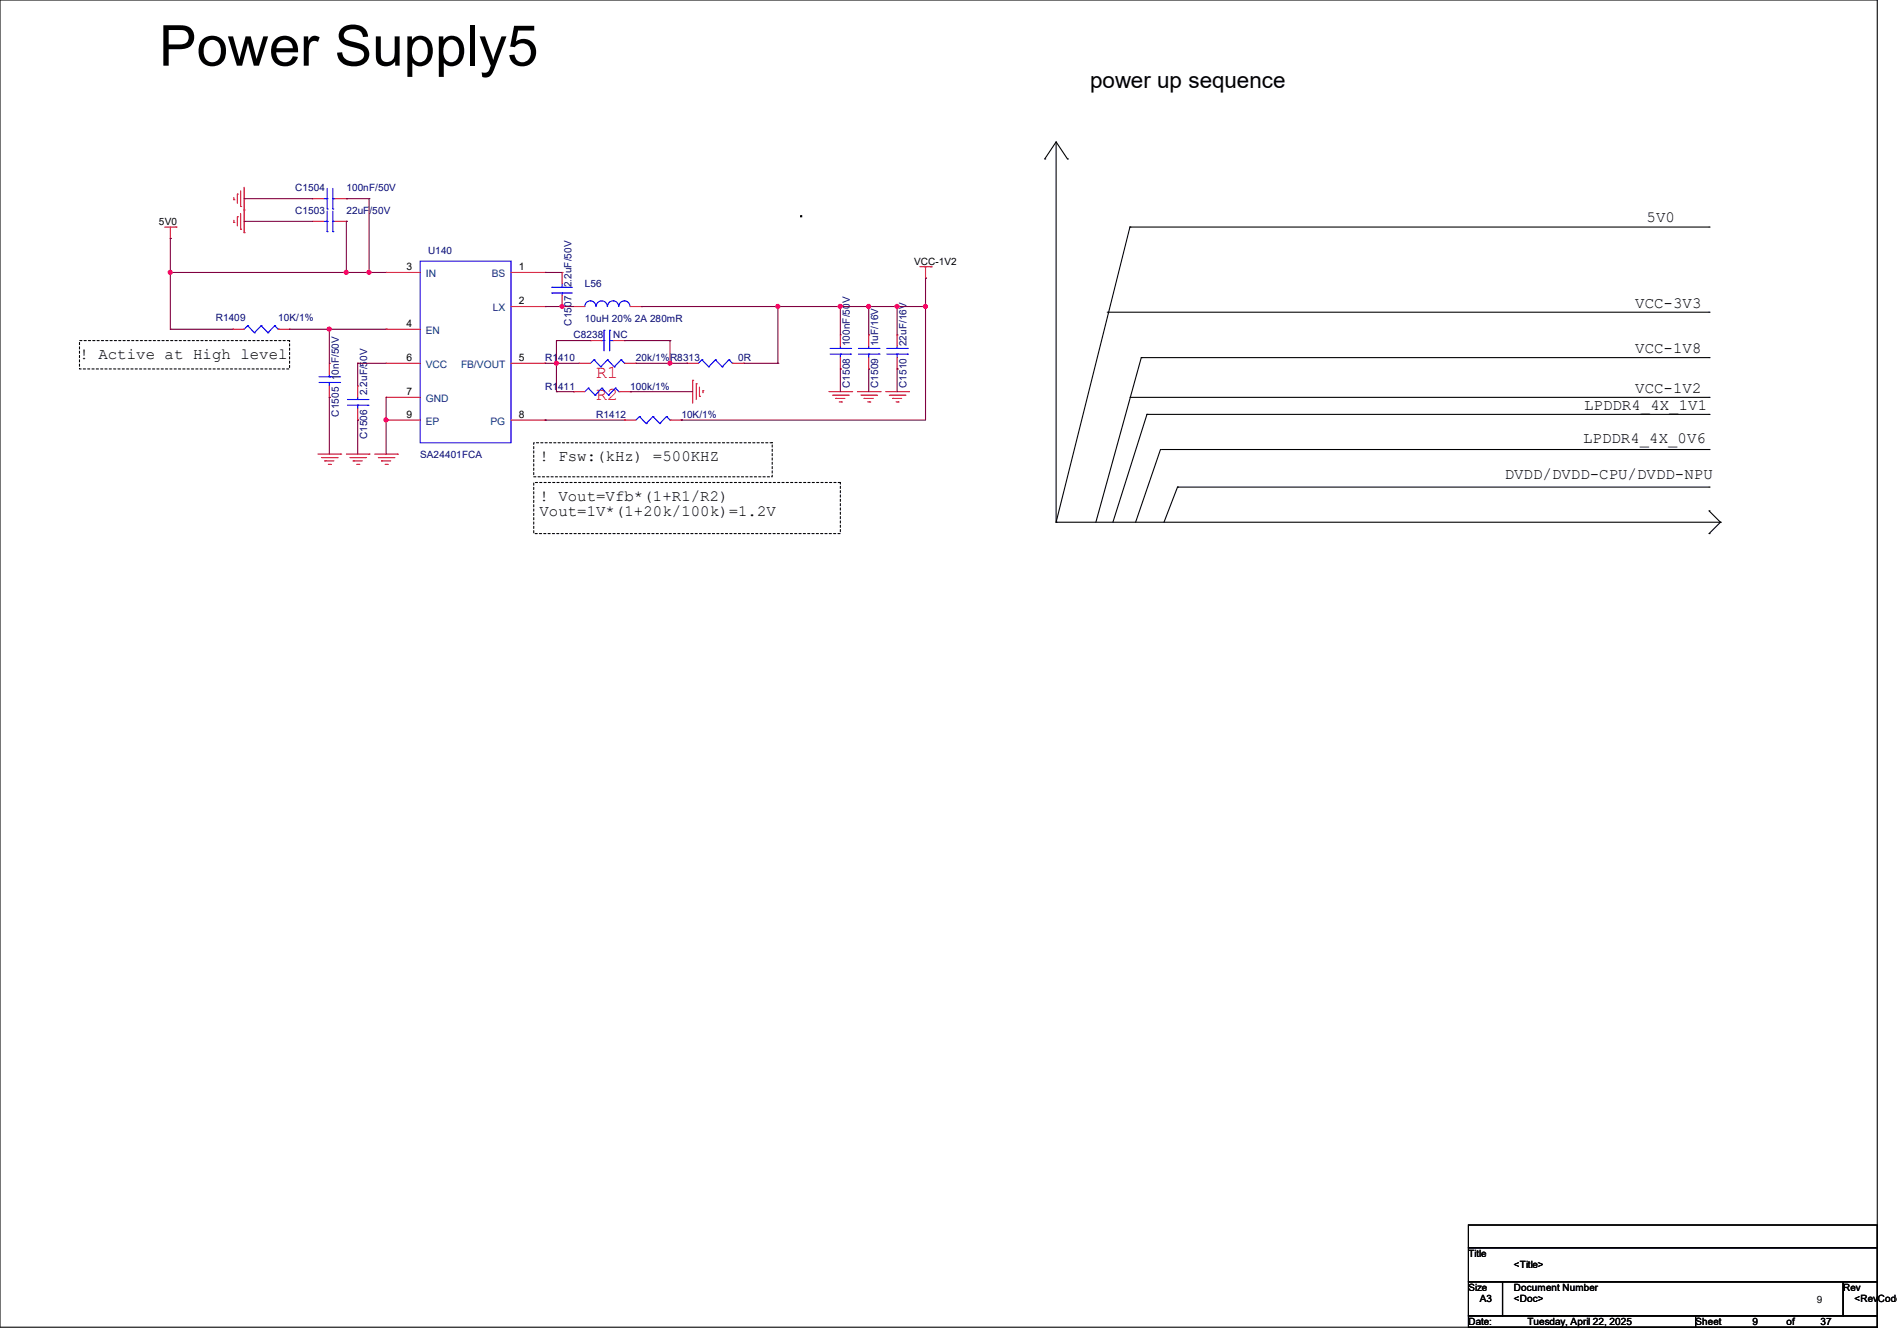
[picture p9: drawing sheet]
<svg xmlns="http://www.w3.org/2000/svg" width="297mm" height="210mm" viewBox="0 0 297 210" stroke-linecap="round" stroke-linejoin="round" font-family="sans-serif">
<g fill="none" stroke="#000" stroke-width=".17">
<path d="M0 0h293.9v207.9h-293.9zM125.3 33.8h.2v.2h-.2zM163.6 24.9h.1M165.4 22.2v59.6M165.4 22.2l-1.8 2.7M165.4 22.2l1.7 2.7M167.1 24.9h.1M176.9 35.6h.1M176.9 35.6h90.7M176.9 35.6l-11.5 46.2M267.6 35.6h.1M173.4 48.9h94.2"/>
<path d="M178.7 56l-7.1 25.8M178.7 56h.1M178.7 56h88.9M267.6 48.9h.1M267.6 56h.1M176.9 62.2h90.7M179.6 64.9h.1M179.6 64.9h88M179.6 64.9l-5.4 16.9M181.7 70.4h.1M181.7 70.4l-3.9 11.4M181.9 70.4h85.7"/>
<path d="M184.4 76.3h.1M184.4 76.3h83.2M184.4 76.3l-2.2 5.5M267.6 62.2h.1M267.6 64.9h.1M267.6 70.4h.1M267.6 76.3h.1M165.4 81.8h.1M165.4 81.8h104M267.6 80l1.8 1.8M267.6 83.6h.1M267.6 80h.1"/>
<path d="M269.4 81.8h.1M269.4 81.8l-1.8 1.8M229.9 191.9h64v3.5h-64zM229.9 195.4h64v5.3h-64zM229.9 200.7h5.3v5.4h-5.3zM229.9 206.1h35.6v1.8h-35.6zM235.2 200.7h53.4v5.4h-53.4zM265.5 206.1h28.4v1.8h-28.4zM288.6 200.7h5.3v5.4h-5.3z"/>
</g>
<path d="M12.4 53.3h32.9v4.5h-32.9zM83.6 75.6h48v8h-48zM83.6 69.3h37.3v5.4h-37.3z" fill="none" stroke="#000" stroke-width=".17" stroke-dasharray=".3 .3"/>
<g fill="none" stroke="#f00" stroke-width=".17">
<path d="M25.8 35.6h1.8M26.7 37.3h.1M26.7 35.6v1.7M27.6 35.6h.1M36.6 34.8h.1M36.6 31.3h.1M36.6 30.9v.4M36.6 34.5v.3M37.2 34h.1M37.2 30.4h.1M37.2 30.4v1.4M37.2 34v1.4"/>
<path d="M37.7 35.9h.1M37.7 32.3h.1M37.7 29.9v2.4M37.7 33.4v2.5M38.2 36.4h.1M38.2 32.9h.1M38.2 29.3v7.1M48.9 34.7h1.8M48.9 31.1h1.8M48.9 34.7h.1M48.9 31.1h.1M52.5 34.7h1.7"/>
<path d="M52.5 31.1h1.7M54.2 34.7h.1M54.2 31.1h.1M36.4 51.6h.1M36.4 51.6h1.8M43.6 51.6h1.7M45.3 51.6h.1M51.6 56.9h.1M51.6 56.9v1.8M60.5 56.9h5.3M60.5 51.6h5.3M60.5 42.7h5.3"/>
<path d="M60.5 42.7h.1M60.5 51.6h.1M60.5 56.9h.1M80 56.9h5.3M80 48h5.3M80 42.7h5.3M85.3 42.7h.1M85.3 48h.1M85.3 56.9h.1M88 48h.1M88 42.7h.1M88 42.7v1.7"/>
<path d="M88 46.2v1.8M89.8 48h.1M89.8 48h1.8M90.7 56.9h.1M90.7 56.9h1.8M92.5 53.3h1.7M92.5 53.3h.1M96 53.3h1.8M97.8 53.3h.1M97.8 56.9h1.8M98.7 48h1.8M99.6 56.9h.1"/>
<path d="M100.5 48h.1M107.6 56.9h.1M107.6 56.9h1.7M108.5 59.6h.1M108.5 59.6v3.5M114.7 56.9h1.8M116.5 56.9h.1M131.6 52.5h.1M131.6 57.8h.1M131.6 52.5v1.7M131.6 56v1.8M136 52.5h.1"/>
<path d="M136 57.8h.1M136 52.5v1.7M136 56v1.8M140.5 52.5h.1M140.5 57.8h.1M140.5 52.5v1.7M140.5 56v1.8M144 41.8h1.8M144.9 43.6h.1M144.9 41.8v1.8M145.8 41.8h.1M49.8 71.1h3.5"/>
<path d="M50.3 71.7h2.5M50.8 72.2h.1M50.8 72.2h1.5M51.4 72.7h.3M51.6 62.2h.1M51.6 60.5v1.7M51.7 72.7h.1M52.8 71.7h.1M53.3 71.1h.1M54.2 71.1h3.6M54.8 71.7h2.4M55.3 72.2h1.4"/>
<path d="M55.3 72.2h.1M55.8 72.7h.4M56 60.5h.1M56 65.8h.1M56 60.5v1.7M56 64v1.8M56.2 72.7h.1M57.2 71.7h.1M57.8 71.1h.1M58.7 71.1h3.5M59.2 71.7h2.5M59.7 72.2h.1"/>
<path d="M59.7 72.2h1.5M60.3 72.7h.3M60.5 65.8h5.3M60.5 62.2h5.3M60.5 62.2h.1M60.5 65.8h.1M60.6 72.7h.1M61.7 71.7h.1M62.2 71.1h.1M80 65.8h5.3M85.3 65.8h.1M89.8 61.3h.1"/>
<path d="M89.8 61.3h1.8M96.9 61.3h1.8M97.8 65.8h1.8M97.8 65.8h.1M98.7 61.3h.1M104.9 65.8h1.8M106.7 65.8h.1M109 60.1h.1M109 60.1v2.5M109.5 62.1h.1M109.5 60.6v1.5M110.1 61.2h.1"/>
<path d="M110.1 61.2v.3M129.8 61.3h3.5M130.3 61.9h2.5M130.9 62.4h.1M130.9 62.4h1.4M131.4 62.9h.3M131.7 62.9h.1M132.8 61.9h.1M133.3 61.3h.1M134.2 61.3h3.6M134.8 61.9h2.4M135.3 62.4h1.4"/>
<path d="M135.3 62.4h.1M135.8 62.9h.4M136.2 62.9h.1M137.2 61.9h.1M137.8 61.3h.1M138.7 61.3h3.5M139.2 61.9h2.5M139.7 62.4h1.5M139.7 62.4h.1M140.3 62.9h.3M140.6 62.9h.1M141.7 61.9h.1"/>
<path d="M142.2 61.3h.1"/>
</g>
<g fill="none" stroke="#00f" stroke-width=".17">
<path d="M50.7 34.7h.5M50.7 31.1h.5M51.2 36.3h.1M51.2 34.7h.1M51.2 32.7h.1M51.2 31.1h.1M51.2 29.5v3.2M51.2 33.1v3.2M52.1 34.7h.1M52.1 36.3h.1M52.1 31.1h.1M52.1 32.7h.1"/>
<path d="M52.1 29.5v3.2M52.1 33.1v3.2M52.1 34.7h.4M52.1 31.1h.4M38.8 51h.1M38.8 51l1 1.1M38.8 51l-.6 .6M39.8 52.1h.1M40.9 51l-1.1 1.1M40.9 51h.1M40.9 51l1.1 1.1M42 52.1h.1"/>
<path d="M43 51l-1 1.1M43 51h.1M43 51l.6 .6M43.6 51.6h.1M50 59.9h3.2M50 59h3.2M51.6 59h.1M51.6 59.9h.1M51.6 58.7v.3M51.6 59.9v.6M53.2 59.9h.1M53.2 59h.1"/>
<path d="M65.8 40.9h14.2v28.4h-14.2zM86.4 45h.1M86.4 45.9h.1M86.4 45h3.2M86.4 45.9h3.2M88 45.9h.1M88 45h.1M88 44.4v.6M88 45.9v.3M91.6 48a.87 .87 0 0 1 .8-.9 .87 .87 0 0 1 .9 .9M93 56.3h.1M93 56.3l1.1 1.1"/>
<path d="M93 56.3l-.5 .6M93.3 48a.87 .87 0 0 1 .9-.9 .87 .87 0 0 1 .9 .9M94.1 57.4h.1M94.2 53.3h.4M94.6 53.3h.1M94.6 51.7h.1M94.6 51.7v3.2M95.1 56.3h.1M95.1 56.3l1.1 1.1M95.1 56.3l-1 1.1M95.1 48a.87 .87 0 0 1 .9-.9 .87 .87 0 0 1 .9 .9M95.5 51.7h.1"/>
<path d="M95.5 53.3h.1M95.5 51.7v3.2M95.5 53.3h.5M96.2 57.4h.1M96.9 48a.87 .87 0 0 1 .9-.9 .87 .87 0 0 1 .8 .9M97.2 56.3h.1M97.2 56.3l-1 1.1M97.2 56.3l.6 .6M97.8 56.9h.1M109.9 56.3h.1M109.9 56.3l1.1 1.1M109.9 56.3l-.6 .6"/>
<path d="M111 57.4h.1M112 56.3h.1M112 56.3l1.1 1.1M112 56.3l-1 1.1M113.1 57.4h.1M114.1 56.3h.1M114.1 56.3l-1 1.1M114.1 56.3l.6 .6M114.7 56.9h.1M130 55.5h3.2M130 54.6h3.2M131.6 54.6h.1"/>
<path d="M131.6 55.5h.1M131.6 54.2v.4M131.6 55.5v.5M133.2 55.5h.1M133.2 54.6h.1M134.4 55.5h3.2M134.4 54.6h3.2M136 54.6h.1M136 55.5h.1M136 54.2v.4M136 55.5v.5M137.6 55.5h.1"/>
<path d="M137.6 54.6h.1M138.9 55.5h3.2M138.9 54.6h3.2M140.5 54.6h.1M140.5 55.5h.1M140.5 54.2v.4M140.5 55.5v.5M142.1 55.5h.1M142.1 54.6h.1M54.4 63.5h3.2M54.4 62.6h3.2M56 62.6h.1"/>
<path d="M56 63.5h.1M56 62.2v.4M56 63.5v.5M57.6 63.5h.1M57.6 62.6h.1M92.1 60.8h.1M92.1 60.8l1.1 1.1M92.1 60.8l-.5 .5M93.2 61.9h.1M94.2 60.8h.1M94.2 60.8l1.1 1.1M94.2 60.8l-1 1.1"/>
<path d="M95.3 61.9h.1M96.4 60.8h.1M96.4 60.8l-1.1 1.1M96.4 60.8l.5 .5M96.9 61.3h.1M100.1 65.2h.1M100.1 65.2l1.1 1.1M100.1 65.2l-.5 .6M101.2 66.3h.1M102.2 65.2h.1M102.2 65.2l-1 1.1M102.2 65.2l1.1 1.1"/>
<path d="M103.3 66.3h.1M104.4 65.2h.1M104.4 65.2l-1.1 1.1M104.4 65.2l.5 .6M104.9 65.8h.1"/>
</g>
<g fill="none" stroke="#800040" stroke-width=".17">
<path d="M26.7 37.3h.1M26.7 37.3v14.3M38.2 34.7h.1M38.2 31.1h.1M38.2 34.7h10.7M38.2 31.1h10.7M54.2 31.1h3.6M54.2 34.7h.1M54.2 31.1h.1M54.2 34.7v8M57.8 31.1h.1M57.8 31.1v11.6"/>
<path d="M26.7 51.6h9.7M26.7 42.7h33.8M26.7 42.7h.1M26.7 51.6h.1M45.3 51.6h15.2M51.6 51.6h.1M51.6 51.6v5.3M54.2 42.7h.1M56 56.9h.1M56 56.9v3.6M56 56.9h4.5M57.8 42.7h.1"/>
<path d="M85.3 56.9h5.4M85.3 48h.1M85.3 56.9h.1M85.3 42.7h.1M85.3 42.7h2.7M85.3 48h4.5M87.1 56.9h.1M87.1 53.3h.1M87.1 53.3v8M87.1 53.3h5.4M88 48h.1M97.8 53.3h7.1"/>
<path d="M99.6 56.9h8M100.5 48h44.4M100.5 48h.1M104.9 56.9h.1M104.9 53.3h.1M104.9 53.3v3.6M107.6 56.9h.1M116.5 56.9h5.3M121.8 48h.1M121.8 56.9h.1M121.8 48v8.9M131.6 48h.1"/>
<path d="M131.6 57.8h.1M131.6 48v4.5M131.6 57.8v3.5M136 48h.1M136 57.8h.1M136 48v4.5M136 57.8v3.5M140.5 48h.1M140.5 57.8h.1M140.5 48v4.5M140.5 57.8v3.5M144.9 43.6h.1"/>
<path d="M144.9 48h.1M144.9 43.6v22.2h-38.2M51.6 62.2h.1M51.6 62.2v8.9M56 65.8h.1M56 65.8v5.3M60.5 62.2h.1M60.5 65.8h.1M60.5 62.2v8.9M85.3 65.8h.1M85.3 65.8h12.5M87.1 61.3h2.7"/>
<path d="M87.1 61.3h.1M98.7 61.3h.1M98.7 61.3h9.8M106.7 65.8h.1"/>
</g>
<g fill="#f0f" stroke="#f0f" stroke-width=".17">
<circle cx="54.2" cy="42.7" r=".32"/>
<circle cx="26.7" cy="42.7" r=".32"/>
<circle cx="57.8" cy="42.7" r=".32"/>
<circle cx="51.5" cy="51.5" r=".32"/>
<circle cx="60.4" cy="65.8" r=".32"/>
<circle cx="88" cy="48" r=".32"/>
<circle cx="87.1" cy="56.9" r=".32"/>
<circle cx="121.8" cy="48" r=".32"/>
<circle cx="131.6" cy="48" r=".32"/>
<circle cx="136" cy="48" r=".32"/>
<circle cx="140.4" cy="48" r=".32"/>
<circle cx="144.9" cy="48" r=".32"/>
<circle cx="104.9" cy="56.9" r=".32"/>
</g>
<text font-size="8.8" x="24.9" y="10.3">Power Supply5</text>
<text font-size="3.5" x="170.7" y="13.8">power up sequence</text>
<g font-size="2.8" fill="#f00">
<text x="93.3" y="59.1">R1</text>
<text x="93.3" y="62.7">R2</text>
</g>
<g font-size="2.5">
<text x="257.8" y="34.8">5V0</text>
<text x="256" y="48.2">VCC-3V3</text>
<text x="12.4" y="56.2">! Active at High level</text>
<text x="256" y="55.3">VCC-1V8</text>
<text x="248" y="64.2">LPDDR4_4X_1V1</text>
<text x="256" y="61.5">VCC-1V2</text>
<text x="247.9" y="69.3">LPDDR4_4X_0V6</text>
<text x="84.5" y="72.2">! Fsw:(kHz) =500KHZ</text>
<text x="235.6" y="75">DVDD/DVDD-CPU/DVDD-NPU</text>
<text x="84.5" y="78.4">! Vout=Vfb*(1+R1/R2)</text>
<text x="84.5" y="80.9">Vout=1V*(1+20k/100k)=1.2V</text>
</g>
<g font-size="1.6" fill="#000080">
<text x="46.2" y="29.9">C1504</text>
<text x="54.2" y="29.9">100nF/50V</text>
<text x="46.2" y="33.4">C1503</text>
<text x="54.2" y="33.4">22uF/50V</text>
<text x="67" y="39.8">U140</text>
<text x="89.5" y="45" transform="rotate(-90 89.5 45)">2.2uF/50V</text>
<text x="91.6" y="45">L56</text>
<text x="33.8" y="50.3">R1409</text>
<text x="43.6" y="50.3">10K/1%</text>
<text x="89.5" y="51" transform="rotate(-90 89.5 51)">C1507</text>
<text x="89.8" y="53">C8238</text>
<text x="91.6" y="50.5">10uH 20% 2A 280mR</text>
<text x="96" y="53">NC</text>
<text x="85.3" y="56.6">R1410</text>
<text x="99.6" y="56.6">20k/1%R8313</text>
<text x="115.6" y="56.6">0R</text>
<text x="133.1" y="54.2" transform="rotate(-90 133.1 54.2)">100nF/50V</text>
<text x="137.5" y="54.2" transform="rotate(-90 137.5 54.2)">1uF/16V</text>
<text x="141.9" y="54.2" transform="rotate(-90 141.9 54.2)">22uF/16V</text>
<text x="53" y="65.2" transform="rotate(-90 53 65.2)">C1505 10nF/50V</text>
<text x="57.5" y="61.9" transform="rotate(-90 57.5 61.9)">2.2uF/50V</text>
<text x="85.3" y="61">R1411</text>
<text x="93.3" y="65.4">R1412</text>
<text x="98.7" y="61">100k/1%</text>
<text x="106.7" y="65.4">10K/1%</text>
<text x="133.1" y="60.8" transform="rotate(-90 133.1 60.8)">C1508</text>
<text x="137.5" y="60.8" transform="rotate(-90 137.5 60.8)">C1509</text>
<text x="141.9" y="60.8" transform="rotate(-90 141.9 60.8)">C1510</text>
<text x="57.5" y="68.8" transform="rotate(-90 57.5 68.8)">C1506</text>
<text x="65.8" y="71.7">SA24401FCA</text>
</g>
<g font-size="1.6">
<text x="24.9" y="35.2">5V0</text>
<text x="143.1" y="41.4">VCC-1V2</text>
<text x="63.7" y="42.3">3</text>
<text x="81.2" y="42.3">1</text>
<text x="81.2" y="47.6">2</text>
<text x="63.7" y="51.2">4</text>
<text x="63.7" y="56.5">6</text>
<text x="81.2" y="56.5">5</text>
<text x="63.7" y="61.8">7</text>
<text x="63.7" y="65.4">9</text>
<text x="81.2" y="65.4">8</text>
<text x="229.9" y="196.8">Title</text>
<text x="229.9" y="202.2">Size</text>
<text x="231.7" y="204">A3</text>
<text x="237" y="202.2">Document Number</text>
<text x="237" y="204">&lt;Doc&gt;</text>
<text x="237" y="198.6">&lt;Title&gt;</text>
<text x="288.6" y="202.2">Rev</text>
<text x="290.4" y="204">&lt;RevCode&gt;</text>
<text x="229.9" y="207.5">Date:</text>
<text x="239.1" y="207.5">Tuesday, April 22, 2025</text>
<text x="265.5" y="207.5">Sheet</text>
<text x="274.4" y="207.5">9</text>
<text x="279.7" y="207.5">of</text>
<text x="284.5" y="204.1">9</text>
<text x="285" y="207.5">37</text>
</g>
<g font-size="1.6" fill="#004080">
<text x="66.7" y="43.4">IN</text>
<text x="77" y="43.4">BS</text>
<text x="66.7" y="52.3">EN</text>
<text x="77.2" y="48.7">LX</text>
<text x="66.7" y="57.6">VCC</text>
<text x="72.2" y="57.6">FB/VOUT</text>
<text x="66.7" y="62.9">GND</text>
<text x="66.7" y="66.5">EP</text>
<text x="76.8" y="66.5">PG</text>
</g>
</svg>
